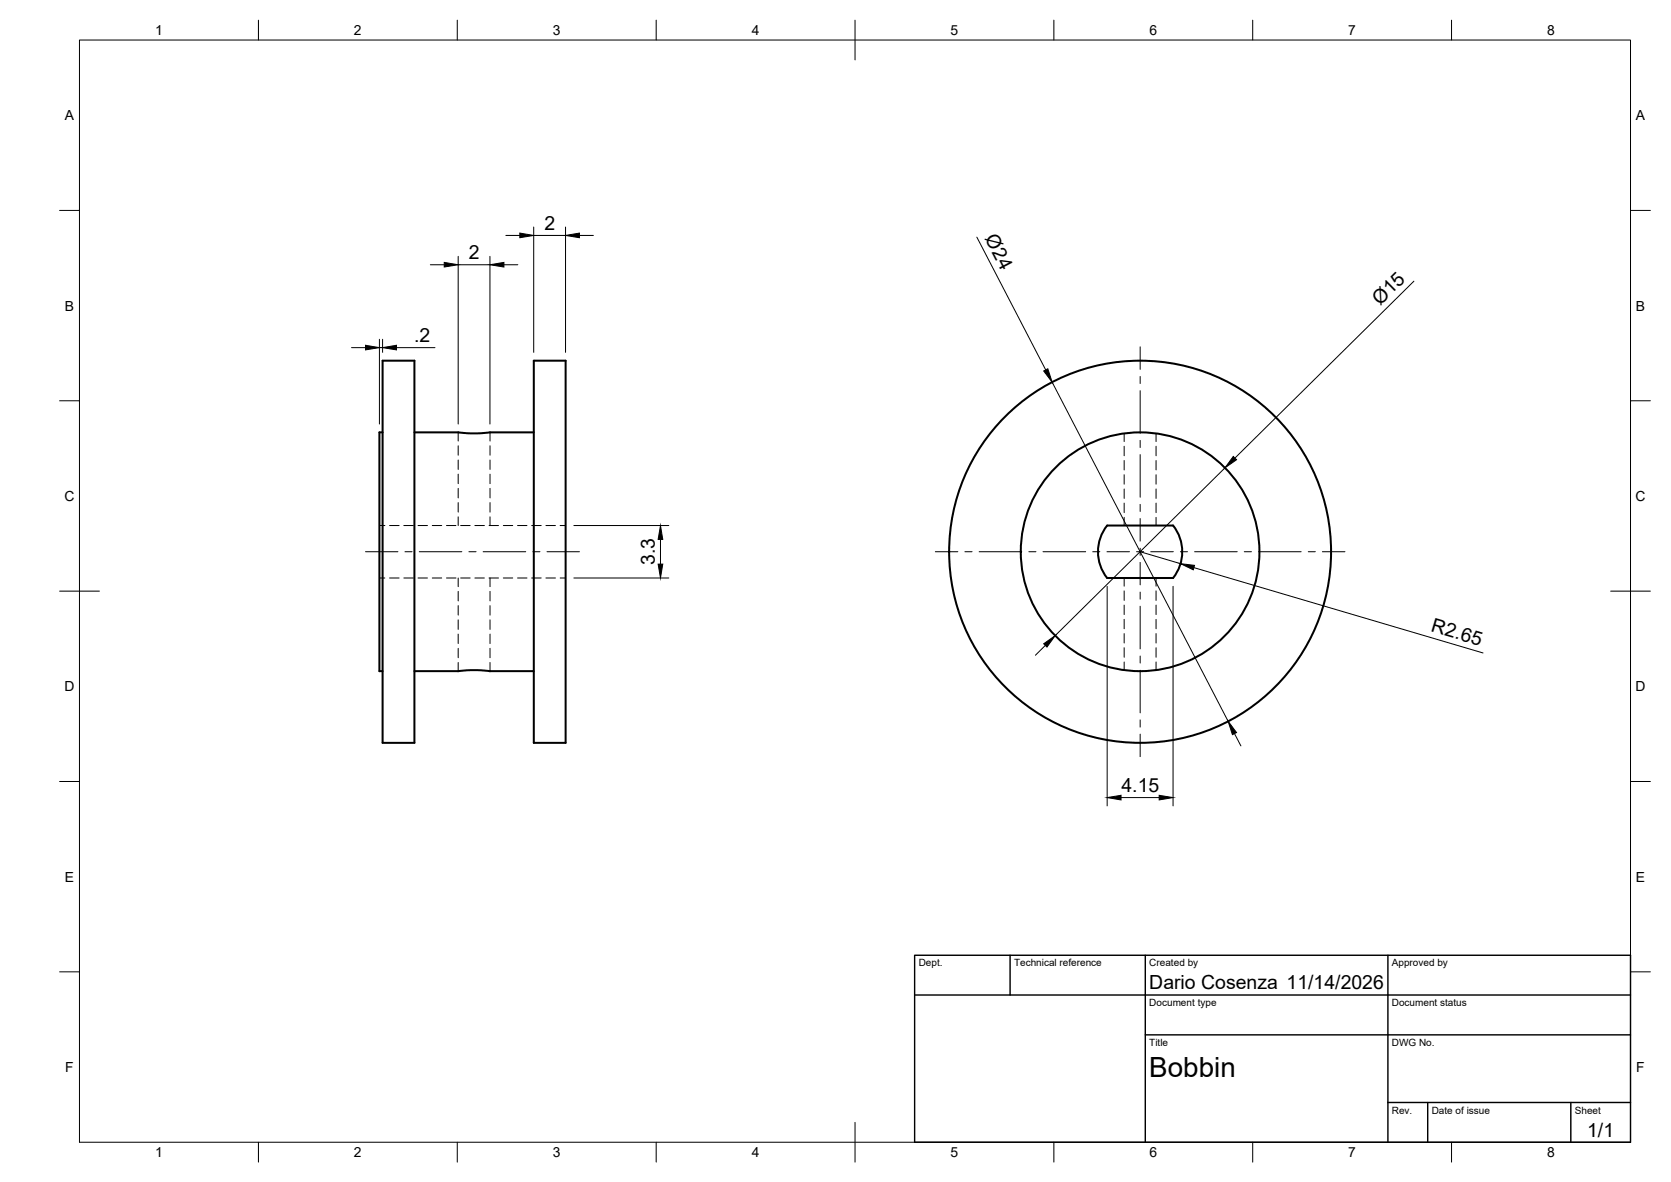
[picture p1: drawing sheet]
<svg xmlns="http://www.w3.org/2000/svg" width="420mm" height="297mm" viewBox="0 0 420 297" stroke-linecap="round" stroke-linejoin="round" font-family="sans-serif">
<!-- layer: Visible -->
<g fill="none" stroke="#000" stroke-width=".51">
<path d="M96.2 90.6h8v96.1h-8zM134.2 90.6h8v96.1h-8zM96.2 108.7h-.8v60h.8M104.2 108.7h11.1l2.9 .2 4.9-.2h11.1M278.4 132.1h16.6a10.6 10.6 0 0 1 0 13.2h-16.6a10.6 10.6 0 0 1 0-13.2zM104.2 168.7h11.1l2.9-.3 4.9 .3h11.1"/>
<circle cx="286.7" cy="138.7" r="30"/>
<circle cx="286.7" cy="138.7" r="48"/>
</g>
<!-- layer: Hidden -->
<g fill="none" stroke="#000" stroke-width=".25">
<path d="M115.2 108.7v2.1M115.2 112v2.4M115.2 115.6v2.4M115.2 119.2v2.3M123.2 108.7v2.1M123.2 112v2.4M123.2 115.6v2.4M123.2 119.2v2.3M282.7 108.9v2.1M282.7 112.1v2.4M282.7 115.7v2.4M282.7 119.3v2.4"/>
<path d="M290.7 108.9v2.1M290.7 112.1v2.4M290.7 115.7v2.4M290.7 119.3v2.4M95.4 132.1h1.4M98 132.1h2.4M101.5 132.1h2.4M105.1 132.1h2.4M108.7 132.1h2.4M112.3 132.1h2.3M115.2 122.7v2.4M115.2 126.3v2.4"/>
<path d="M115.2 129.9v2.2M115.8 132.1h2.4M119.4 132.1h2.4M123 132.1h2.3M123.2 122.7v2.4M123.2 126.3v2.4M123.2 129.9v2.2M126.6 132.1h2.3M130.1 132.1h2.4M133.7 132.1h2.4M137.3 132.1h2.4M140.8 132.1h1.4"/>
<path d="M282.7 122.9v2.4M282.7 126.4v2.4M282.7 130v2.1M290.7 122.9v2.4M290.7 126.4v2.4M290.7 130v2.1M95.4 145.3h1.4M98 145.3h2.4M101.5 145.3h2.4M105.1 145.3h2.4M108.7 145.3h2.4M112.3 145.3h2.3"/>
<path d="M115.2 145.3v2.1M115.2 148.6v2.4M115.2 152.2v2.4M115.2 155.8v2.4M115.2 159.3v2.4M115.8 145.3h2.4M119.4 145.3h2.4M123 145.3h2.3M123.2 145.3v2.1M123.2 148.6v2.4M123.2 152.2v2.4M123.2 155.8v2.4"/>
<path d="M123.2 159.3v2.4M126.6 145.3h2.3M130.1 145.3h2.4M133.7 145.3h2.4M137.3 145.3h2.4M140.8 145.3h1.4M282.7 145.3v2M282.7 148.5v2.4M282.7 152.1v2.3M282.7 155.6v2.4M282.7 159.2v2.4M290.7 145.3v2"/>
<path d="M290.7 148.5v2.4M290.7 152.1v2.3M290.7 155.6v2.4M290.7 159.2v2.4M115.2 162.9v2.4M115.2 166.5v2.2M123.2 162.9v2.4M123.2 166.5v2.2M282.7 162.8v2.4M282.7 166.4v2M290.7 162.8v2.4M290.7 166.4v2"/>
</g>
<!-- layer: BORDER -->
<g fill="none" stroke="#000" stroke-width=".25">
<path d="M20 10.1h390v276.9h-390zM65 5.1v5M115 5.1v5M165 5.1v5M215 5.1v10M265 5.1v5M315 5.1v5M365 5.1v5M15 52.9h5M410 52.9h5M15 100.7h5M410 100.7h5"/>
<path d="M15 148.6h10M405 148.6h10M15 196.4h5M410 196.4h5M15 244.2h5M410 244.2h5M65 287v5M115 287v5M165 287v5M215 282.1v9.9M265 287v5M315 287v5"/>
<path d="M365 287v5"/>
</g>
<!-- layer: TITLEBLOCK -->
<path d="M230 240.1h180v46.9h-180zM230 250h180M254 240.1v9.9M288 240.1v46.9M349 240.1v46.9M288 260.1h122M349 277.1h61M359 277.1v9.9M395 277.1v9.9" fill="none" stroke="#000" stroke-width=".36"/>
<!-- layer: Smart Centers -->
<g fill="none" stroke="#000" stroke-width=".25">
<path d="M286.7 87.2v5.6M286.7 94.6v1.8M286.7 98.2v10.7M286.7 110.7v1.8M286.7 114.2v10.8M91.9 138.6h8.2M101.8 138.6h1.8M105.4 138.6h10.7M117.9 138.6h1.8M121.5 138.6h10.7M134 138.6h1.8M137.5 138.6h8.2"/>
<path d="M235.2 138.6h5.6M242.6 138.6h1.8M246.2 138.6h10.7M258.7 138.6h1.8M262.3 138.6h10.7M274.8 138.6h1.7M278.3 138.6h5.7M285.8 138.6h1.8M286.7 126.8v1.7M286.7 130.3v5.7M286.7 137.8v1.8M289.3 138.6h5.7"/>
<path d="M296.8 138.6h1.8M300.4 138.6h10.7M312.9 138.6h1.8M316.4 138.6h10.8M329 138.6h1.7M332.5 138.6h5.7M286.7 141.3v5.7M286.7 148.8v1.8M286.7 152.3v10.8M286.7 164.9v1.7M286.7 168.4v10.7M286.7 180.9v1.8"/>
<path d="M286.7 184.5v5.6"/>
</g>
<!-- layer: FD_Dimensions -->
<g fill="none" stroke="#000" stroke-width=".25">
<path d="M127.2 59.2h3.5M134.2 57.1v31.4M134.2 59.2h8M142.2 57.1v31.4M145.7 59.2h3.5M245.6 59.6l17.3 33.3M108.2 66.5h3.5M115.2 64.4v42.2M115.2 66.5h8M123.2 64.4v42.2M126.7 66.5h3.5M355.5 70.7l-45 44.4"/>
<path d="M88.4 87.4h3.5M95.4 85.3v21.3M95.4 87.4h.8M96.2 85.3v3.2M99.7 87.4h9.7M264.6 96.1l44.2 85.2M308 117.6l-42.7 42.1M144.3 132.1h23.9M166.1 135.6v6.2M286.7 138.6l10.1 3.1M144.3 145.3h23.9M278.4 147.3v55.2"/>
<path d="M295 147.3v55.2M300.2 142.6l72.7 21.5M262.8 162.2l-2.5 2.5M310.4 184.4l1.6 3.1M281.9 200.4h9.6"/>
</g>
<g fill="#000" stroke="#000" stroke-width=".25">
<path d="M130.7 58.6l3.5 .6-3.5 .5zM142.2 59.2l3.5-.6v1.1zM111.7 65.9l3.5 .6-3.5 .6zM123.2 66.5l3.5-.6v1.2zM91.9 86.8l3.5 .6-3.5 .5zM96.2 87.4l3.5-.6v1.1zM262.4 93.2l1.1-.5 1.1 3.4zM310.1 114.7l.8 .8-2.9 2.1zM166.1 132.1l.5 3.5h-1.1zM165.5 141.8h1.1l-.5 3.5zM296.8 141.7l3.6 .4-.4 1.1zM262.4 161.8l2.9-2.1-2.1 2.9z"/>
<path d="M278.4 200.4l3.5-.5v1.1zM291.5 199.9l3.5 .5-3.5 .6zM308.8 181.3l2.1 2.8-1 .5z"/>
</g>
<text font-size="7" x="289" y="270.6">Bobbin</text>
<g font-size="4.9">
<text x="136.9" y="57.7">2</text>
<text x="247.5" y="59.9" transform="rotate(63 247.5 59.9)">Ø24</text>
<text x="117.9" y="65.1">2</text>
<text x="347" y="76.9" transform="rotate(-45 347 76.9)">Ø15</text>
<text x="104.2" y="86">.2</text>
<text x="164.6" y="142" transform="rotate(-90 164.6 142)">3.3</text>
<text x="359.6" y="158.7" transform="rotate(16 359.6 158.7)">R2.65</text>
<text x="282" y="199">4.15</text>
<text x="289" y="248.5">Dario Cosenza 11/14/2026</text>
<text x="399.1" y="285.7">1/1</text>
</g>
<g font-size="3.5">
<text x="39" y="8.8">1</text>
<text x="89" y="8.8">2</text>
<text x="139" y="8.8">3</text>
<text x="189" y="8.8">4</text>
<text x="239" y="8.8">5</text>
<text x="289" y="8.8">6</text>
<text x="339" y="8.8">7</text>
<text x="389" y="8.8">8</text>
<text x="16.3" y="30.2">A</text>
<text x="411.3" y="30.2">A</text>
<text x="16.3" y="78">B</text>
<text x="411.3" y="78">B</text>
<text x="16.2" y="125.9">C</text>
<text x="411.2" y="125.9">C</text>
<text x="16.2" y="173.7">D</text>
<text x="411.2" y="173.7">D</text>
<text x="16.3" y="221.6">E</text>
<text x="411.3" y="221.6">E</text>
<text x="16.4" y="269.4">F</text>
<text x="411.4" y="269.4">F</text>
<text x="39" y="290.8">1</text>
<text x="89" y="290.8">2</text>
<text x="139" y="290.8">3</text>
<text x="189" y="290.8">4</text>
<text x="239" y="290.8">5</text>
<text x="289" y="290.8">6</text>
<text x="339" y="290.8">7</text>
<text x="389" y="290.8">8</text>
</g>
<g font-size="2.5">
<text x="231" y="242.9">Dept.</text>
<text x="255" y="242.9">Technical reference</text>
<text x="289" y="242.9">Created by</text>
<text x="350" y="242.9">Approved by</text>
<text x="289" y="252.8">Document type</text>
<text x="350" y="252.8">Document status</text>
<text x="289" y="262.9">Title</text>
<text x="350" y="262.9">DWG No.</text>
<text x="350" y="279.9">Rev.</text>
<text x="360" y="279.9">Date of issue</text>
<text x="396" y="279.9">Sheet</text>
</g>
</svg>
